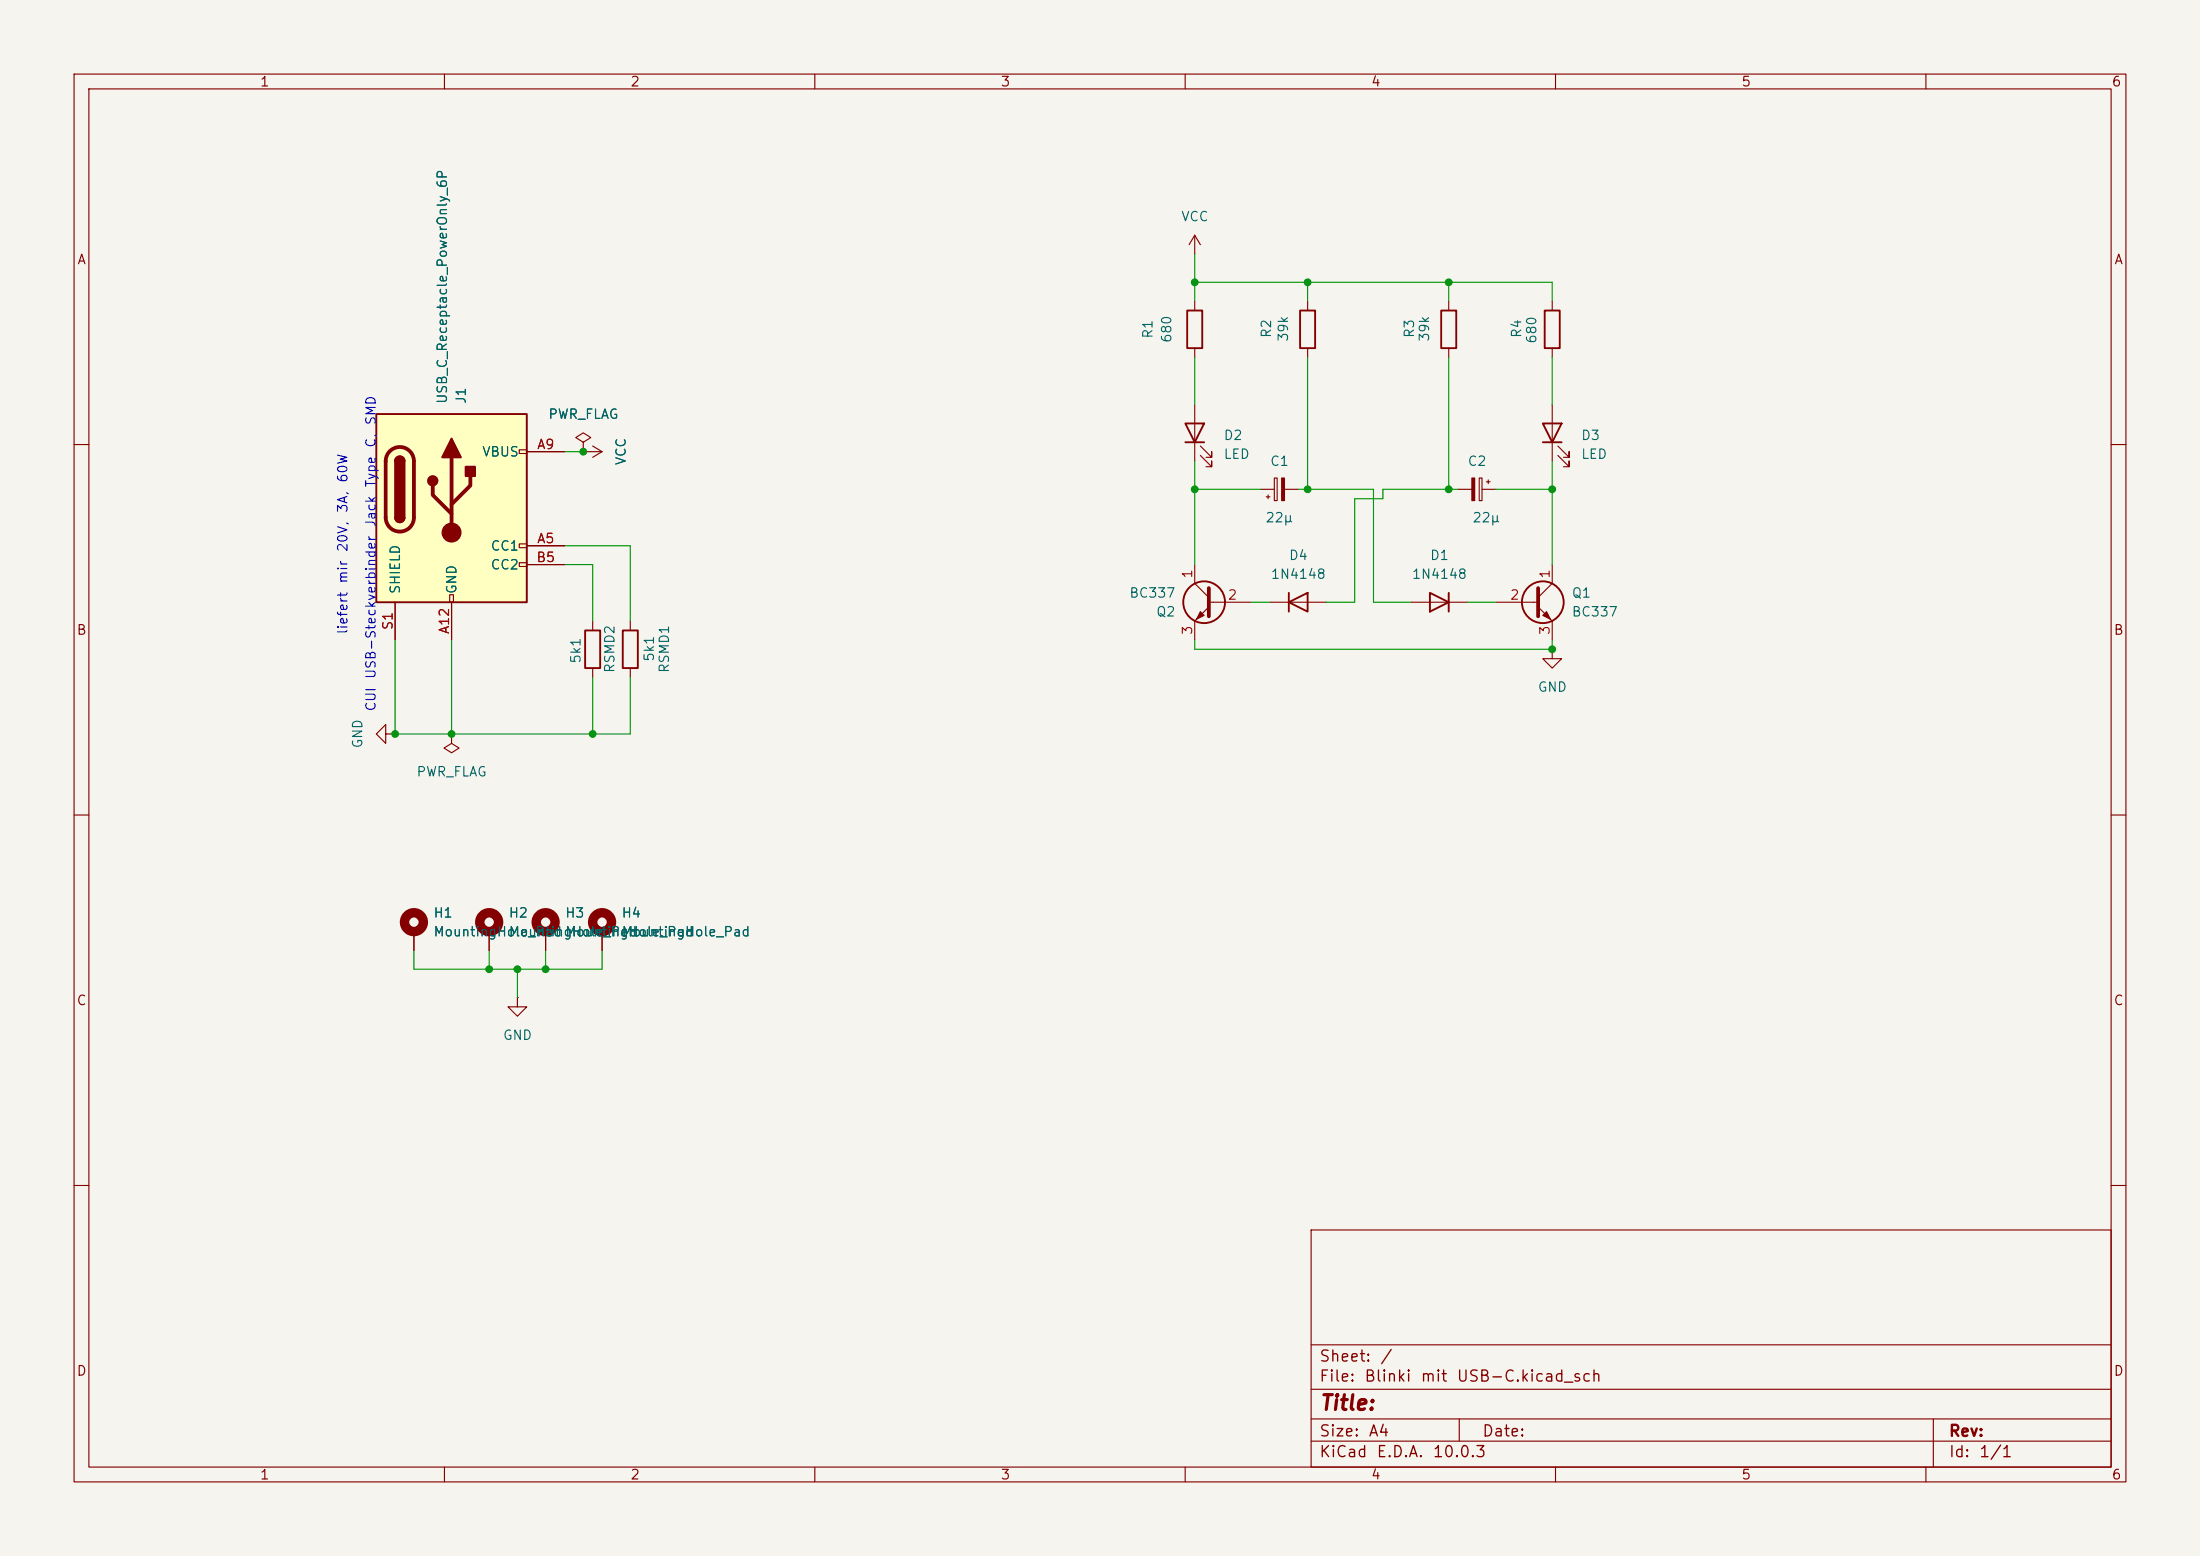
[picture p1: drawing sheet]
<svg xmlns="http://www.w3.org/2000/svg" width="297mm" height="210mm" viewBox="0 0 297 210" stroke-linecap="round" stroke-linejoin="round" font-family="sans-serif">
<path d="M0 0h297v210h-297z" fill="#f5f4ef" stroke="#f5f4ef" stroke-width=".14"/>
<g fill="none" stroke="#840000" stroke-width=".15">
<path d="M10 10h277v190h-277zM12 12h273v186h-273zM60 10v2M110 10v2M160 10v2M210 10v2M260 10v2M78.7 59.7l1.1-.6-1.1-.7-1 .7 1 .6v1.3M161.3 54.6v7.6M195.6 40.6v1.3M195.6 47v1.3M10 60h2"/>
<path d="M78.7 61h.1M78.7 61h2.6M80 60.2l1.3 .8M81.3 61l-1.3 .7M161.3 76.2v2.5l1.9 1.9M162.1 61.5l1.5 1.5v-.8v.8h-.8M162.1 60.2l1.5 1.5v-.7v.7h-.8M285 60h2M80 83.8v1.3M80 90.2v1.2M85.1 83.8v1.3M85.1 90.2v1.2"/>
<path d="M163.2 81.9l-1.9 1.9v2.6M163.2 81.3h5.7M10 110h2M285 110h2M69.8 134.6v1.3h1.3l-1.3 1.3-1.2-1.3h1.2M69.8 134.6h.1M10 160h2M177 166h108v32h-108zM285 160h2M60 198v2M110 198v2M160 198v2"/>
<path d="M177 194.5h108M177 191.5h108M177 187.5h108M177 181.5h108M197 191.5v3M210 198v2M260 198v2M261 191.5v6.5"/>
</g>
<g fill="none" stroke="#840000" stroke-width=".25">
<path d="M160 57.2h2.6l-1.3 2.5zM160 59.7h2.6M194.6 41.9h2v5.1h-2zM79 85.1h2v5.1h-2zM84.1 85.1h2v5.1h-2z"/>
<circle cx="162.6" cy="81.3" r="2.82"/>
</g>
<path d="M163.2 79.4v3.8" fill="none" stroke="#840000" stroke-width=".51"/>
<path d="M162.1 82.6l.5 .5-1.1 .5z" fill="#840000" stroke="#840000" stroke-width=".15"/>
<path d="M50.8 55.9h20.3v25.4h-20.3z" fill="#ffffc2"/>
<g fill="none" stroke="#840000" stroke-width=".15">
<path d="M161.3 31.8v2.5M161.3 31.8l-.8 1.2M161.3 31.8l.8 1.2M161.3 40.6v1.3M161.3 47v1.3M176.5 40.6v1.3M176.5 47v1.3M209.5 40.6v1.3M209.5 47v1.3M209.5 54.6v7.6M70.1 60.7h1v.5h-1zM70.1 73.4h1v.5h-1z"/>
<path d="M70.1 75.9h1v.6h-1zM71.1 73.7h5.1M71.1 61h5.1M71.1 76.2h5.1M78.7 61h.1M170.2 66h1.8M170.9 67.1h.5M171.2 66.8v.5M172 64.5h.4v3.1h-.4zM173.4 66h1.9M196.8 66h1.9M199.7 64.5h.4v3.1h-.4z"/>
<path d="M200.1 66h1.8M200.7 65h.5M200.9 64.8v.5M209.5 76.2v2.5l-1.9 1.9M210.3 61.5l1.5 1.5v-.8v.8h-.7M210.3 60.2l1.5 1.5v-.7v.7h-.7M52.1 99.1v-1.3l-1.3 1.3 1.3 1.2v-1.2h1.2M53.3 99.1h.1M53.3 81.3v5.1M60.7 80.3h.5v1h-.5zM61 99.1v1.2l1 .7-1 .6-1.1-.6 1.1-.7M61 99.1h.1"/>
<path d="M61 81.3v5.1M171.4 81.3h7.7M190.5 81.3h7.6M201.9 81.3h5.7M207.6 81.9l1.9 1.9v2.6M209.5 87.6v1.3h1.3l-1.3 1.3-1.2-1.3h1.2M209.5 87.6h.1M55.9 125.7v2.6M66 125.7v2.6M73.7 125.7v2.6M81.3 125.7v2.6"/>
</g>
<g fill="none" stroke="#840000" stroke-width=".25">
<path d="M50.8 55.9h20.3v25.4h-20.3zM160.3 41.9h2v5.1h-2zM175.5 41.9h2v5.1h-2zM208.3 57.2h2.5l-1.3 2.5zM208.3 59.7h2.5M208.5 41.9h2.1v5.1h-2.1zM53.3 62.2a.64 .64 0 0 1 .7-.6 .64 .64 0 0 1 .6 .6M53.3 69.9a.64 .64 0 0 0 .7 .6 .64 .64 0 0 0 .6-.6M174 81.3l2.5-1.3v2.6zM174 80v2.6M193 80l2.6 1.3-2.6 1.3zM195.6 80v2.6"/>
<circle cx="208.3" cy="81.3" r="2.82"/>
</g>
<path d="M52.6 60.9a1.9 1.9 0 0 1 2.1-.4 1.9 1.9 0 0 1 1.2 1.7v7.7a1.91 1.91 0 0 1-1.9 1.8 1.91 1.91 0 0 1-1.9-1.8v-7.7a1.9 1.9 0 0 1 .5-1.3zM58.4 65.5v1.3l2.6 2.5M61 61.7v10.2M63.5 64.3v1.2l-2.5 2.6M207.6 79.4v3.8" fill="none" stroke="#840000" stroke-width=".51"/>
<g fill="#840000" stroke="#840000" stroke-width=".25">
<path d="M53.3 62.2h1.3v7.7h-1.3z"/>
<path d="M53.5 61.8a.64 .64 0 0 1 .7-.2 .64 .64 0 0 1 .4 .6h-1.3z"/>
<path d="M53.3 69.9h1.3a.64 .64 0 0 1-.6 .6 .64 .64 0 0 1-.7-.6z"/>
<path d="M61 59.2l1.2 2.5h-2.5z"/>
<path d="M62.9 63h1.2v1.3h-1.2z"/>
<circle cx="58.4" cy="64.9" r=".63"/>
</g>
<g fill="#840000" stroke="#840000" stroke-width=".15">
<path d="M173 64.5h.4v3.1h-.4z"/>
<path d="M198.7 64.5h.4v3.1h-.4z"/>
<path d="M208.3 83.1l.5-.5 .5 1z"/>
<circle cx="61" cy="71.9" r="1.27"/>
</g>
<g fill="none" stroke="#840000" stroke-width="1.3">
<circle cx="55.9" cy="124.5" r="1.27"/>
<circle cx="66" cy="124.5" r="1.27"/>
<circle cx="73.7" cy="124.5" r="1.27"/>
<circle cx="81.3" cy="124.5" r="1.27"/>
</g>
<g fill="none" stroke="#009600" stroke-width=".15">
<path d="M161.3 38.1h48.2v2.5M161.3 34.3v6.3M176.5 38.1v2.5M195.6 38.1v2.5M161.3 48.3v6.3M176.5 48.3v17.7M195.6 48.3v17.7M209.5 48.3v6.3M76.2 73.7h8.9v10.1M76.2 76.2h3.8v7.6M76.2 61h2.5M161.3 66h8.9"/>
<path d="M161.3 62.2v14M175.3 66h10.1v15.3h5.1M196.8 66h-10.1v1.3h-3.8v14h-3.8M201.9 66h7.6M209.5 62.2v14M53.3 86.4v12.7h31.8v-7.7M61 86.4v12.7M80 91.4v7.7M161.3 86.4v1.2h48.2v-1.2M168.9 81.3h2.5M198.1 81.3h3.8M55.9 128.3v2.5h25.4v-2.5"/>
<path d="M66 128.3v2.5M69.8 130.8v3.8M73.7 128.3v2.5"/>
</g>
<g fill="#009600" stroke="#009600" stroke-width=".14">
<circle cx="80" cy="99.1" r=".46"/>
<circle cx="61" cy="99.1" r=".46"/>
<circle cx="66" cy="130.8" r=".46"/>
<circle cx="69.8" cy="130.8" r=".46"/>
<circle cx="73.7" cy="130.8" r=".46"/>
<circle cx="53.3" cy="99.1" r=".46"/>
<circle cx="209.5" cy="66" r=".46"/>
<circle cx="209.5" cy="87.6" r=".46"/>
<circle cx="176.5" cy="66" r=".46"/>
<circle cx="195.6" cy="66" r=".46"/>
<circle cx="195.6" cy="38.1" r=".46"/>
<circle cx="161.3" cy="66" r=".46"/>
<circle cx="78.7" cy="61" r=".46"/>
<circle cx="176.5" cy="38.1" r=".46"/>
<circle cx="161.3" cy="38.1" r=".46"/>
</g>
<text font-size="2" fill="#840000" x="178" y="190.8">Title:</text>
<g font-size="1.5" fill="#840000">
<text x="178" y="184.2">Sheet:</text>
<text x="186.2" y="184.2">/</text>
<text x="178" y="186.9">File:</text>
<text x="184.1" y="186.9">Blinki</text>
<text x="191.7" y="186.9">mit</text>
<text x="196.5" y="186.9">USB-C.kicad_sch</text>
<text x="178" y="197.1">KiCad</text>
<text x="178" y="194.3">Size:</text>
<text x="184.7" y="194.3">A4</text>
<text x="185.7" y="197.1">E.D.A.</text>
<text x="193.3" y="197.1">10.0.3</text>
<text x="200" y="194.3">Date:</text>
<text x="263" y="194.3">Rev:</text>
<text x="263" y="197.1">Id:</text>
<text x="267.1" y="197.1">1/1</text>
</g>
<g font-size="1.3" fill="#840000">
<text x="35" y="12">1</text>
<text x="85" y="12">2</text>
<text x="135" y="12">3</text>
<text x="185" y="12">4</text>
<text x="235" y="12">5</text>
<text x="285" y="12">6</text>
<text x="10.3" y="36">A</text>
<text x="285.3" y="36">A</text>
<text x="10.3" y="86">B</text>
<text x="285.3" y="86">B</text>
<text x="10.3" y="136">C</text>
<text x="285.3" y="136">C</text>
<text x="10.3" y="186">D</text>
<text x="285.3" y="186">D</text>
<text x="35" y="200">1</text>
<text x="85" y="200">2</text>
<text x="135" y="200">3</text>
<text x="185" y="200">4</text>
<text x="235" y="200">5</text>
<text x="285" y="200">6</text>
</g>
<g font-size="1.3" fill="#006464">
<text x="159.4" y="30.2">VCC</text>
<text x="155.9" y="45.8" transform="rotate(-90 155.9 45.8)">R1</text>
<text x="158.5" y="46.4" transform="rotate(-90 158.5 46.4)">680</text>
<text x="171.9" y="45.7" transform="rotate(-90 171.9 45.7)">R2</text>
<text x="174.2" y="46.2" transform="rotate(-90 174.2 46.2)">39k</text>
<text x="191.2" y="45.7" transform="rotate(-90 191.2 45.7)">R3</text>
<text x="193.2" y="46.2" transform="rotate(-90 193.2 46.2)">39k</text>
<text x="205.7" y="45.7" transform="rotate(-90 205.7 45.7)">R4</text>
<text x="207.7" y="46.5" transform="rotate(-90 207.7 46.5)">680</text>
<text x="60.7" y="54.6" transform="rotate(-90 60.7 54.6)">USB_C_Receptacle_PowerOnly_6P</text>
<text x="63.2" y="54.6" transform="rotate(-90 63.2 54.6)">J1</text>
<text x="73.9" y="56.9">PWR_FLAG</text>
<text x="165.1" y="59.7">D2</text>
<text x="213.4" y="59.7">D3</text>
<text x="65" y="61.9">VBUS</text>
<text x="84.8" y="62.9" transform="rotate(-90 84.8 62.9)">VCC</text>
<text x="165.1" y="62.2">LED</text>
<text x="171.4" y="63.2">C1</text>
<text x="198" y="63.2">C2</text>
<text x="213.4" y="62.2">LED</text>
<text x="170.7" y="70.8">22µ</text>
<text x="198.7" y="70.8">22µ</text>
<text x="66.2" y="74.6">CC1</text>
<text x="66.2" y="77.2">CC2</text>
<text x="173.9" y="75.9">D4</text>
<text x="193" y="75.9">D1</text>
<text x="54.3" y="80.3" transform="rotate(-90 54.3 80.3)">SHIELD</text>
<text x="61.9" y="80.3" transform="rotate(-90 61.9 80.3)">GND</text>
<text x="152.4" y="81">BC337</text>
<text x="156" y="83.5">Q2</text>
<text x="171.5" y="78.4">1N4148</text>
<text x="190.5" y="78.4">1N4148</text>
<text x="212.1" y="83.5">BC337</text>
<text x="212.1" y="81">Q1</text>
<text x="78.7" y="89.7" transform="rotate(-90 78.7 89.7)">5k1</text>
<text x="88.6" y="89.4" transform="rotate(-90 88.6 89.4)">5k1</text>
<text x="83.3" y="90.9" transform="rotate(-90 83.3 90.9)">RSMD2</text>
<text x="90.6" y="90.9" transform="rotate(-90 90.6 90.9)">RSMD1</text>
<text x="207.5" y="93.7">GND</text>
<text x="49.2" y="101.1" transform="rotate(-90 49.2 101.1)">GND</text>
<text x="56.1" y="105.1">PWR_FLAG</text>
<text x="58.4" y="124.2">H1</text>
<text x="68.6" y="124.2">H2</text>
<text x="76.2" y="124.2">H3</text>
<text x="83.8" y="124.2">H4</text>
<text x="58.4" y="126.7">MountingHole_Pad</text>
<text x="83.8" y="126.7">MountingHole_Pad</text>
<text x="67.8" y="140.7">GND</text>
</g>
<g font-size="1.3" fill="#0000c2">
<text x="51" y="57.5" transform="rotate(-90 51 57.5)">SMD</text>
<text x="47.2" y="65.2" transform="rotate(-90 47.2 65.2)">60W</text>
<text x="51" y="65.9" transform="rotate(-90 51 65.9)">Type</text>
<text x="51" y="60.5" transform="rotate(-90 51 60.5)">C,</text>
<text x="47.2" y="69.3" transform="rotate(-90 47.2 69.3)">3A,</text>
<text x="51" y="71.3" transform="rotate(-90 51 71.3)">Jack</text>
<text x="47.2" y="74.6" transform="rotate(-90 47.2 74.6)">20V,</text>
<text x="47.2" y="78.9" transform="rotate(-90 47.2 78.9)">mir</text>
<text x="47.2" y="85.7" transform="rotate(-90 47.2 85.7)">liefert</text>
<text x="51" y="91.7" transform="rotate(-90 51 91.7)">USB-Steckverbinder</text>
<text x="51" y="96.1" transform="rotate(-90 51 96.1)">CUI</text>
</g>
<g font-size="1.3" fill="#a90000">
<text x="72.4" y="60.9">A9</text>
<text x="72.3" y="76.2">B5</text>
<text x="72.4" y="73.6">A5</text>
<text x="161.3" y="78.2" transform="rotate(-90 161.3 78.2)">1</text>
<text x="165.7" y="81.3">2</text>
<text x="203.8" y="81.3">2</text>
<text x="209.5" y="78.2" transform="rotate(-90 209.5 78.2)">1</text>
<text x="53.3" y="85.1" transform="rotate(-90 53.3 85.1)">S1</text>
<text x="60.9" y="85.7" transform="rotate(-90 60.9 85.7)">A12</text>
<text x="161.3" y="85.8" transform="rotate(-90 161.3 85.8)">3</text>
<text x="209.5" y="85.8" transform="rotate(-90 209.5 85.8)">3</text>
</g>
</svg>
